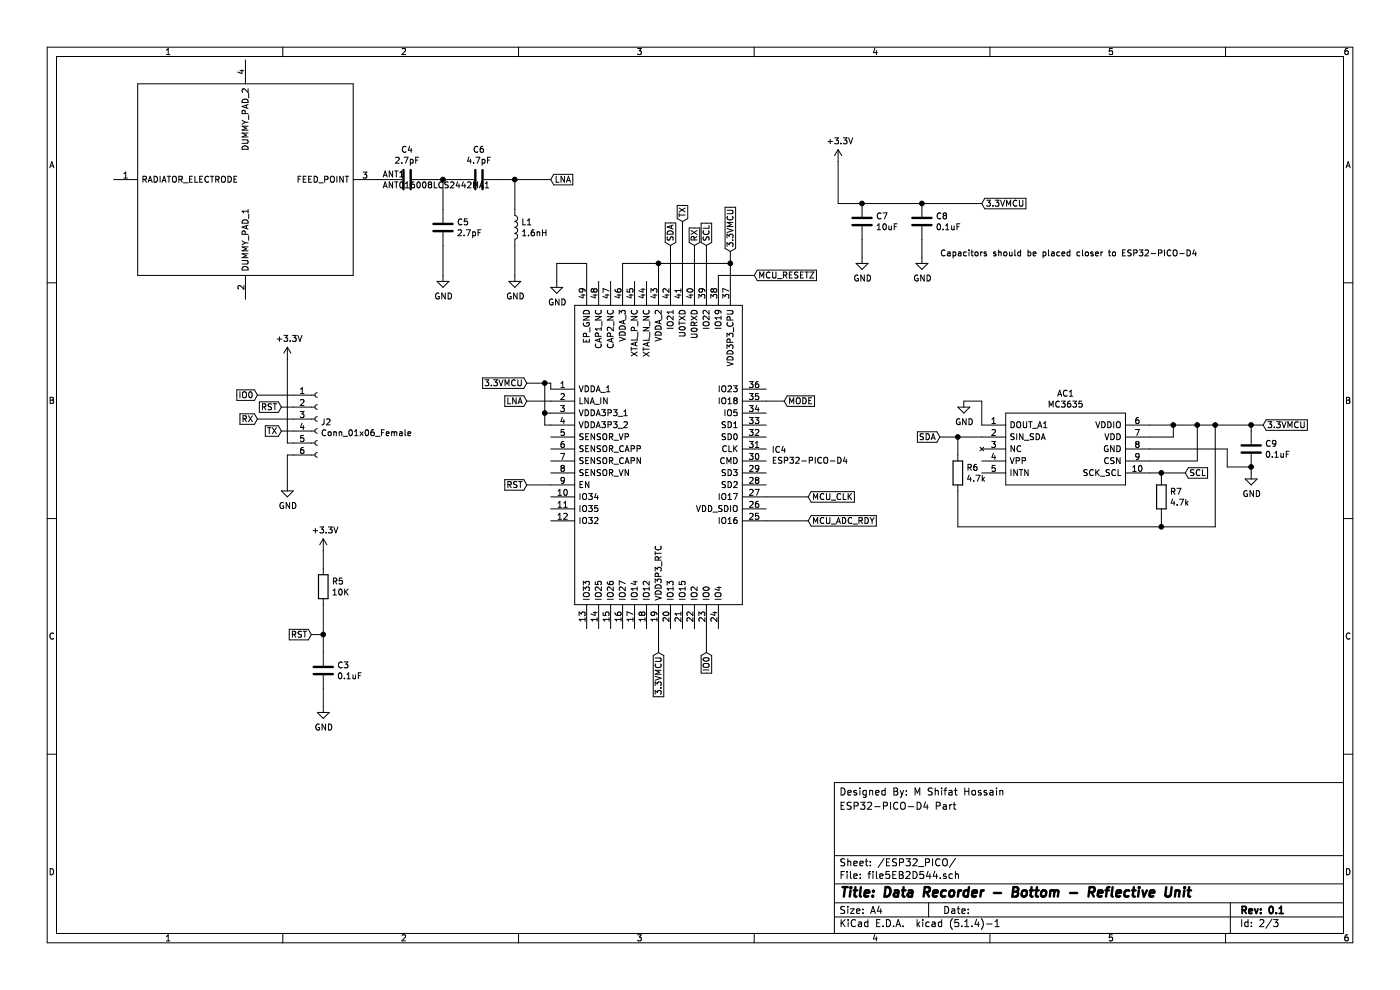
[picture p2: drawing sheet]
EESchema Schematic File Version 4
LIBS:hardware-cache
EELAYER 30 0
EELAYER END
$Descr A4 11693 8268
encoding utf-8
Sheet 2 3
Title "Data Recorder - Bottom - Reflective Unit"
Date ""
Rev "0.1"
Comp ""
Comment1 ""
Comment2 ""
Comment3 "ESP32-PICO-D4 Part"
Comment4 "Designed By: M Shifat Hossain"
$EndDescr
$Comp
L ESP32-PICO-D4:ESP32-PICO-D4 IC4
U 1 1
P 4600 3250
F 0 "IC4" H 6444 2746 50  0000 L CNN
F 1 "ESP32-PICO-D4" H 6444 2655 50  0000 L CNN
F 2 "LIB_ESP32-PICO-D4:ESP32PICOD4" H 6250 3950 50  0001 L CNN
F 3 "http://www.mouser.com/datasheet/2/891/esp32-pico-d4_datasheet_en-1365829.pdf" H 6250 3850 50  0001 L CNN
F 4 "RF System on a Chip - SoC LGA48-pin, 7*7mm" H 6250 3750 50  0001 L CNN "Description"
F 5 "1.04" H 6250 3650 50  0001 L CNN "Height"
F 6 "Espressif Systems" H 6250 3550 50  0001 L CNN "Manufacturer_Name"
F 7 "ESP32-PICO-D4" H 6250 3450 50  0001 L CNN "Manufacturer_Part_Number"
F 8 "356-ESP32-PICO-D4" H 6250 3350 50  0001 L CNN "Mouser Part Number"
F 9 "https://www.mouser.co.uk/ProductDetail/Espressif-Systems/ESP32-PICO-D4?qs=MLItCLRbWsw7MJlbN3HfdA%3D%3D" H 6250 3250 50  0001 L CNN "Mouser Price/Stock"
F 10 "" H 6250 3150 50  0001 L CNN "RS Part Number"
F 11 "" H 6250 3050 50  0001 L CNN "RS Price/Stock"
	1    4600 3250
	1    0    0    -1  
$EndComp
$Comp
L Device:C C4
U 1 1
P 3400 1500
F 0 "C4" V 3148 1500 50  0000 C CNN
F 1 "2.7pF" V 3239 1500 50  0000 C CNN
F 2 "Capacitor_SMD:C_0402_1005Metric" H 3438 1350 50  0001 C CNN
F 3 "~" H 3400 1500 50  0001 C CNN
	1    3400 1500
	0    1    1    0   
$EndComp
$Comp
L Device:C C6
U 1 1
P 4000 1500
F 0 "C6" V 3748 1500 50  0000 C CNN
F 1 "4.7pF" V 3839 1500 50  0000 C CNN
F 2 "Capacitor_SMD:C_0402_1005Metric" H 4038 1350 50  0001 C CNN
F 3 "~" H 4000 1500 50  0001 C CNN
	1    4000 1500
	0    1    1    0   
$EndComp
$Comp
L Device:C C5
U 1 1
P 3700 1900
F 0 "C5" H 3815 1946 50  0000 L CNN
F 1 "2.7pF" H 3815 1855 50  0000 L CNN
F 2 "Capacitor_SMD:C_0402_1005Metric" H 3738 1750 50  0001 C CNN
F 3 "~" H 3700 1900 50  0001 C CNN
	1    3700 1900
	1    0    0    -1  
$EndComp
$Comp
L Device:L L1
U 1 1
P 4300 1900
F 0 "L1" H 4353 1946 50  0000 L CNN
F 1 "1.6nH" H 4353 1855 50  0000 L CNN
F 2 "Inductor_SMD:L_0402_1005Metric" H 4300 1900 50  0001 C CNN
F 3 "~" H 4300 1900 50  0001 C CNN
	1    4300 1900
	1    0    0    -1  
$EndComp
Text GLabel 4400 3350 0    50   Input ~ 0
LNA
Text GLabel 4600 1500 2    50   Input ~ 0
LNA
Wire Wire Line
	4600 1500 4300 1500
Wire Wire Line
	4300 1750 4300 1500
Connection ~ 4300 1500
Wire Wire Line
	4300 1500 4150 1500
Wire Wire Line
	3700 1750 3700 1500
Wire Wire Line
	3700 1500 3850 1500
Wire Wire Line
	3550 1500 3700 1500
Connection ~ 3700 1500
$Comp
L power:GND #PWR014
U 1 1
P 3700 2300
F 0 "#PWR014" H 3700 2050 50  0001 C CNN
F 1 "GND" H 3705 2127 50  0000 C CNN
F 2 "" H 3700 2300 50  0001 C CNN
F 3 "" H 3700 2300 50  0001 C CNN
	1    3700 2300
	1    0    0    -1  
$EndComp
$Comp
L power:GND #PWR015
U 1 1
P 4300 2300
F 0 "#PWR015" H 4300 2050 50  0001 C CNN
F 1 "GND" H 4305 2127 50  0000 C CNN
F 2 "" H 4300 2300 50  0001 C CNN
F 3 "" H 4300 2300 50  0001 C CNN
	1    4300 2300
	1    0    0    -1  
$EndComp
Wire Wire Line
	4300 2300 4300 2050
Wire Wire Line
	3700 2050 3700 2300
$Comp
L ANT016008LCS2442MA1:ANT016008LCS2442MA1 ANT1
U 1 1
P 950 1500
F 0 "ANT1" H 3194 1546 50  0000 L CNN
F 1 "ANT016008LCS2442MA1" H 3194 1455 50  0000 L CNN
F 2 "LIB_ANT016008LCS2442MA1:ANT016008LCD1575MA1" H 3000 2300 50  0001 L CNN
F 3 "https://product.tdk.com/info/en/documents/data_sheet/rf_ant_ant016008lcs2442ma1_summary_en.pdf" H 3000 2200 50  0001 L CNN
F 4 "TDK - ANT016008LCS2442MA1 - CHIP ANTENNA, 2.4GHZ, ISM, 50 OHM, 0603" H 3000 2100 50  0001 L CNN "Description"
F 5 "" H 3000 2000 50  0001 L CNN "Height"
F 6 "TDK" H 3000 1900 50  0001 L CNN "Manufacturer_Name"
F 7 "ANT016008LCS2442MA1" H 3000 1800 50  0001 L CNN "Manufacturer_Part_Number"
F 8 "810-ANT168LCS2442MA1" H 3000 1700 50  0001 L CNN "Mouser Part Number"
F 9 "https://www.mouser.co.uk/ProductDetail/TDK/ANT016008LCS2442MA1?qs=6JAMGB%252BEdkzA5xxexILXRg%3D%3D" H 3000 1600 50  0001 L CNN "Mouser Price/Stock"
F 10 "" H 3000 1500 50  0001 L CNN "RS Part Number"
F 11 "" H 3000 1400 50  0001 L CNN "RS Price/Stock"
	1    950  1500
	1    0    0    -1  
$EndComp
Wire Wire Line
	3250 1500 3150 1500
Wire Wire Line
	4400 3350 4600 3350
$Comp
L Connector:Conn_01x06_Female J2
U 1 1
P 2650 3500
F 0 "J2" H 2678 3476 50  0000 L CNN
F 1 "Conn_01x06_Female" H 2678 3385 50  0000 L CNN
F 2 "Connector_PinHeader_1.27mm:PinHeader_1x06_P1.27mm_Vertical" H 2650 3500 50  0001 C CNN
F 3 "~" H 2650 3500 50  0001 C CNN
	1    2650 3500
	1    0    0    -1  
$EndComp
Text GLabel 2150 3300 0    50   Input ~ 0
IO0
Text GLabel 5900 5450 3    50   Input ~ 0
IO0
Text GLabel 2350 3400 0    50   Input ~ 0
RST
Text GLabel 2150 3500 0    50   Input ~ 0
RX
Text GLabel 2350 3600 0    50   Input ~ 0
TX
Wire Wire Line
	2150 3300 2450 3300
Wire Wire Line
	2350 3400 2450 3400
Wire Wire Line
	2150 3500 2450 3500
Wire Wire Line
	2350 3600 2450 3600
$Comp
L power:+3.3V #PWR010
U 1 1
P 2400 3000
F 0 "#PWR010" H 2400 2850 50  0001 C CNN
F 1 "+3.3V" H 2415 3173 50  0000 C CNN
F 2 "" H 2400 3000 50  0001 C CNN
F 3 "" H 2400 3000 50  0001 C CNN
	1    2400 3000
	1    0    0    -1  
$EndComp
$Comp
L power:GND #PWR011
U 1 1
P 2400 4050
F 0 "#PWR011" H 2400 3800 50  0001 C CNN
F 1 "GND" H 2405 3877 50  0000 C CNN
F 2 "" H 2400 4050 50  0001 C CNN
F 3 "" H 2400 4050 50  0001 C CNN
	1    2400 4050
	1    0    0    -1  
$EndComp
Wire Wire Line
	2400 4050 2400 3800
Wire Wire Line
	2400 3800 2450 3800
Wire Wire Line
	2450 3700 2400 3700
Wire Wire Line
	2400 3700 2400 3000
Wire Wire Line
	5900 5450 5900 5250
Text GLabel 4400 4050 0    50   Input ~ 0
RST
Wire Wire Line
	4400 4050 4600 4050
$Comp
L Device:C C3
U 1 1
P 2700 5600
F 0 "C3" H 2815 5646 50  0000 L CNN
F 1 "0.1uF" H 2815 5555 50  0000 L CNN
F 2 "Capacitor_SMD:C_0402_1005Metric" H 2738 5450 50  0001 C CNN
F 3 "~" H 2700 5600 50  0001 C CNN
	1    2700 5600
	1    0    0    -1  
$EndComp
$Comp
L Device:R R5
U 1 1
P 2700 4900
F 0 "R5" H 2770 4946 50  0000 L CNN
F 1 "10K" H 2770 4855 50  0000 L CNN
F 2 "Resistor_SMD:R_0402_1005Metric" V 2630 4900 50  0001 C CNN
F 3 "~" H 2700 4900 50  0001 C CNN
	1    2700 4900
	1    0    0    -1  
$EndComp
$Comp
L power:+3.3V #PWR012
U 1 1
P 2700 4600
F 0 "#PWR012" H 2700 4450 50  0001 C CNN
F 1 "+3.3V" H 2715 4773 50  0000 C CNN
F 2 "" H 2700 4600 50  0001 C CNN
F 3 "" H 2700 4600 50  0001 C CNN
	1    2700 4600
	1    0    0    -1  
$EndComp
$Comp
L power:GND #PWR013
U 1 1
P 2700 5900
F 0 "#PWR013" H 2700 5650 50  0001 C CNN
F 1 "GND" H 2705 5727 50  0000 C CNN
F 2 "" H 2700 5900 50  0001 C CNN
F 3 "" H 2700 5900 50  0001 C CNN
	1    2700 5900
	1    0    0    -1  
$EndComp
Wire Wire Line
	2700 5750 2700 5900
Wire Wire Line
	2700 5050 2700 5300
Wire Wire Line
	2700 4600 2700 4750
Text GLabel 2600 5300 0    50   Input ~ 0
RST
Wire Wire Line
	2600 5300 2700 5300
Connection ~ 2700 5300
Wire Wire Line
	2700 5300 2700 5450
$Comp
L Device:C C7
U 1 1
P 7200 1850
F 0 "C7" H 7315 1896 50  0000 L CNN
F 1 "10uF" H 7315 1805 50  0000 L CNN
F 2 "Capacitor_SMD:C_0402_1005Metric" H 7238 1700 50  0001 C CNN
F 3 "~" H 7200 1850 50  0001 C CNN
	1    7200 1850
	1    0    0    -1  
$EndComp
$Comp
L Device:C C8
U 1 1
P 7700 1850
F 0 "C8" H 7815 1896 50  0000 L CNN
F 1 "0.1uF" H 7815 1805 50  0000 L CNN
F 2 "Capacitor_SMD:C_0402_1005Metric" H 7738 1700 50  0001 C CNN
F 3 "~" H 7700 1850 50  0001 C CNN
	1    7700 1850
	1    0    0    -1  
$EndComp
Text GLabel 8200 1700 2    50   Input ~ 0
3.3VMCU
Wire Wire Line
	8200 1700 7700 1700
Wire Wire Line
	7200 1700 7700 1700
Connection ~ 7700 1700
$Comp
L power:GND #PWR018
U 1 1
P 7200 2150
F 0 "#PWR018" H 7200 1900 50  0001 C CNN
F 1 "GND" H 7205 1977 50  0000 C CNN
F 2 "" H 7200 2150 50  0001 C CNN
F 3 "" H 7200 2150 50  0001 C CNN
	1    7200 2150
	1    0    0    -1  
$EndComp
$Comp
L power:GND #PWR019
U 1 1
P 7700 2150
F 0 "#PWR019" H 7700 1900 50  0001 C CNN
F 1 "GND" H 7705 1977 50  0000 C CNN
F 2 "" H 7700 2150 50  0001 C CNN
F 3 "" H 7700 2150 50  0001 C CNN
	1    7700 2150
	1    0    0    -1  
$EndComp
Wire Wire Line
	7700 2150 7700 2000
Wire Wire Line
	7200 2150 7200 2000
$Comp
L power:+3.3V #PWR017
U 1 1
P 7000 1350
F 0 "#PWR017" H 7000 1200 50  0001 C CNN
F 1 "+3.3V" H 7015 1523 50  0000 C CNN
F 2 "" H 7000 1350 50  0001 C CNN
F 3 "" H 7000 1350 50  0001 C CNN
	1    7000 1350
	1    0    0    -1  
$EndComp
Wire Wire Line
	7000 1350 7000 1700
Wire Wire Line
	7000 1700 7200 1700
Connection ~ 7200 1700
Text GLabel 5500 5450 3    50   Input ~ 0
3.3VMCU
Text GLabel 4400 3200 0    50   Input ~ 0
3.3VMCU
Text GLabel 6100 2100 1    50   Input ~ 0
3.3VMCU
Wire Wire Line
	6100 2100 6100 2200
Wire Wire Line
	5500 2350 5500 2200
Wire Wire Line
	5500 2200 6100 2200
Connection ~ 6100 2200
Wire Wire Line
	6100 2200 6100 2350
Wire Wire Line
	4400 3200 4550 3200
Wire Wire Line
	4600 3200 4600 3250
Wire Wire Line
	4600 3450 4550 3450
Wire Wire Line
	4550 3450 4550 3200
Connection ~ 4550 3200
Wire Wire Line
	4550 3200 4600 3200
Wire Wire Line
	4600 3550 4550 3550
Wire Wire Line
	4550 3550 4550 3450
Connection ~ 4550 3450
Wire Wire Line
	5500 5450 5500 5250
Wire Wire Line
	5200 2350 5200 2200
Wire Wire Line
	5200 2200 5500 2200
Connection ~ 5500 2200
$Comp
L power:GND #PWR016
U 1 1
P 4650 2350
F 0 "#PWR016" H 4650 2100 50  0001 C CNN
F 1 "GND" H 4655 2177 50  0000 C CNN
F 2 "" H 4650 2350 50  0001 C CNN
F 3 "" H 4650 2350 50  0001 C CNN
	1    4650 2350
	1    0    0    -1  
$EndComp
Wire Wire Line
	4650 2350 4650 2200
Wire Wire Line
	4650 2200 4900 2200
Wire Wire Line
	4900 2200 4900 2350
Text GLabel 5600 2050 1    50   Input ~ 0
SDA
Text GLabel 5900 2050 1    50   Input ~ 0
SCL
Wire Wire Line
	5600 2050 5600 2350
Wire Wire Line
	5900 2050 5900 2350
$Comp
L MC3635:MC3635 AC1
U 1 1
P 8200 3550
F 0 "AC1" H 8900 3815 50  0000 C CNN
F 1 "MC3635" H 8900 3724 50  0000 C CNN
F 2 "LIB_MC3635:MC3635" H 9450 3650 50  0001 L CNN
F 3 "http://www.mcubemems.com/wp-content/uploads/2017/09/MC3635-Datasheet-APS-048-0044v1.5.pdf" H 9450 3550 50  0001 L CNN
F 4 "Accelerometers Digital Output 3 Axis Acceleronmeter" H 9450 3450 50  0001 L CNN "Description"
F 5 "0.94" H 9450 3350 50  0001 L CNN "Height"
F 6 "mCube" H 9450 3250 50  0001 L CNN "Manufacturer_Name"
F 7 "MC3635" H 9450 3150 50  0001 L CNN "Manufacturer_Part_Number"
F 8 "498-MC3635" H 9450 3050 50  0001 L CNN "Mouser Part Number"
F 9 "https://www.mouser.co.uk/ProductDetail/mCube/MC3635?qs=xIT89idmjZlQ0wKEjJ43VQ%3D%3D" H 9450 2950 50  0001 L CNN "Mouser Price/Stock"
F 10 "" H 9450 2850 50  0001 L CNN "RS Part Number"
F 11 "" H 9450 2750 50  0001 L CNN "RS Price/Stock"
	1    8200 3550
	1    0    0    -1  
$EndComp
Text GLabel 9900 3950 2    50   Input ~ 0
SCL
Text GLabel 7850 3650 0    50   Input ~ 0
SDA
Wire Wire Line
	7850 3650 8000 3650
$Comp
L power:GND #PWR020
U 1 1
P 8050 3350
F 0 "#PWR020" H 8050 3100 50  0001 C CNN
F 1 "GND" H 8055 3177 50  0000 C CNN
F 2 "" H 8050 3350 50  0001 C CNN
F 3 "" H 8050 3350 50  0001 C CNN
	1    8050 3350
	1    0    0    -1  
$EndComp
Wire Wire Line
	8050 3350 8200 3350
Wire Wire Line
	8200 3350 8200 3550
Text GLabel 10550 3550 2    50   Input ~ 0
3.3VMCU
Wire Wire Line
	10550 3550 10450 3550
$Comp
L Device:C C9
U 1 1
P 10450 3750
F 0 "C9" H 10565 3796 50  0000 L CNN
F 1 "0.1uF" H 10565 3705 50  0000 L CNN
F 2 "Capacitor_SMD:C_0402_1005Metric" H 10488 3600 50  0001 C CNN
F 3 "~" H 10450 3750 50  0001 C CNN
	1    10450 3750
	1    0    0    -1  
$EndComp
Wire Wire Line
	10450 3600 10450 3550
Connection ~ 10450 3550
Wire Wire Line
	10450 3550 10150 3550
$Comp
L power:GND #PWR021
U 1 1
P 10450 3950
F 0 "#PWR021" H 10450 3700 50  0001 C CNN
F 1 "GND" H 10455 3777 50  0000 C CNN
F 2 "" H 10450 3950 50  0001 C CNN
F 3 "" H 10450 3950 50  0001 C CNN
	1    10450 3950
	1    0    0    -1  
$EndComp
Wire Wire Line
	10450 3950 10450 3900
Wire Wire Line
	9600 3650 9800 3650
Wire Wire Line
	9800 3650 9800 3550
Connection ~ 9800 3550
Wire Wire Line
	9800 3550 9600 3550
Wire Wire Line
	9600 3750 10250 3750
Wire Wire Line
	10250 3750 10250 3900
Wire Wire Line
	10250 3900 10450 3900
Connection ~ 10450 3900
Wire Wire Line
	9600 3850 10000 3850
Wire Wire Line
	10000 3850 10000 3550
Connection ~ 10000 3550
Wire Wire Line
	10000 3550 9800 3550
$Comp
L Device:R R6
U 1 1
P 8000 3950
F 0 "R6" H 8070 3996 50  0000 L CNN
F 1 "4.7k" H 8070 3905 50  0000 L CNN
F 2 "Resistor_SMD:R_0402_1005Metric" V 7930 3950 50  0001 C CNN
F 3 "~" H 8000 3950 50  0001 C CNN
	1    8000 3950
	1    0    0    -1  
$EndComp
$Comp
L Device:R R7
U 1 1
P 9700 4150
F 0 "R7" H 9770 4196 50  0000 L CNN
F 1 "4.7k" H 9770 4105 50  0000 L CNN
F 2 "Resistor_SMD:R_0402_1005Metric" V 9630 4150 50  0001 C CNN
F 3 "~" H 9700 4150 50  0001 C CNN
	1    9700 4150
	1    0    0    -1  
$EndComp
Wire Wire Line
	8000 3800 8000 3650
Connection ~ 8000 3650
Wire Wire Line
	8000 3650 8200 3650
Wire Wire Line
	8000 4100 8000 4400
Wire Wire Line
	10150 4400 10150 3550
Connection ~ 10150 3550
Wire Wire Line
	10150 3550 10000 3550
Wire Wire Line
	9600 3950 9700 3950
Wire Wire Line
	9700 4000 9700 3950
Wire Wire Line
	8000 4400 9700 4400
Connection ~ 9700 3950
Wire Wire Line
	9700 3950 9900 3950
Wire Wire Line
	9700 4300 9700 4400
Connection ~ 9700 4400
Wire Wire Line
	9700 4400 10150 4400
Text GLabel 6550 3350 2    50   Input ~ 0
MODE
Wire Wire Line
	6550 3350 6400 3350
Text GLabel 6750 4350 2    50   Input ~ 0
MCU_ADC_RDY
Text GLabel 6750 4150 2    50   Input ~ 0
MCU_CLK
Text GLabel 6300 2300 2    50   Input ~ 0
MCU_RESETZ
Wire Wire Line
	6300 2300 6000 2300
Wire Wire Line
	6000 2300 6000 2350
Wire Wire Line
	6750 4150 6400 4150
Wire Wire Line
	6400 4350 6750 4350
Text Notes 7850 2150 0    50   ~ 0
Capacitors should be placed closer to ESP32-PICO-D4
Text GLabel 5800 2050 1    50   Input ~ 0
RX
Text GLabel 5700 1850 1    50   Input ~ 0
TX
Wire Wire Line
	5800 2050 5800 2350
Wire Wire Line
	5700 1850 5700 2350
$EndSCHEMATC
